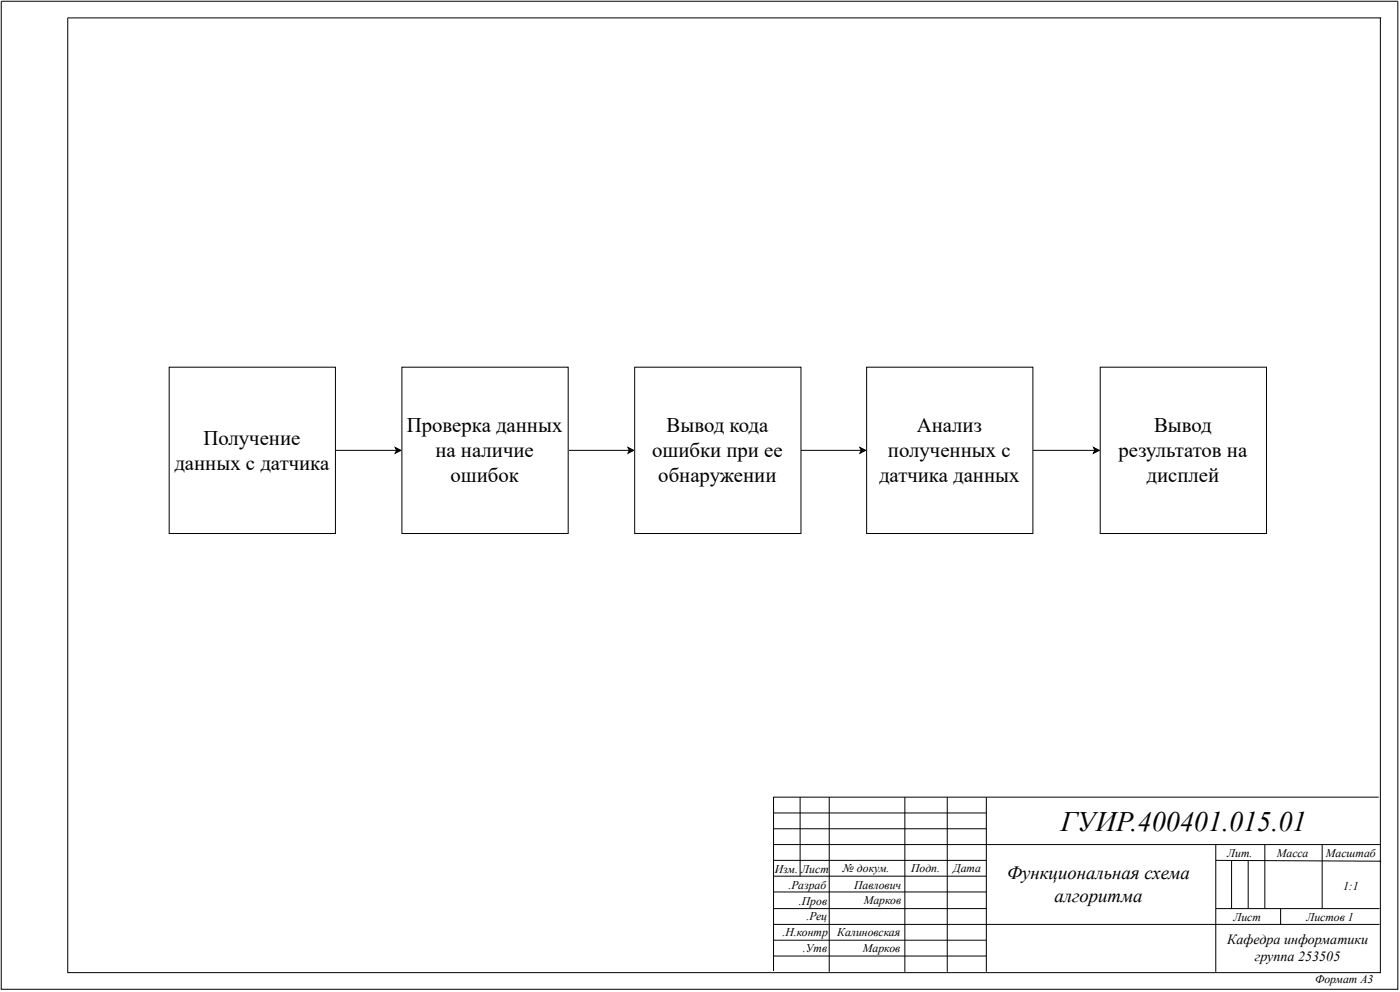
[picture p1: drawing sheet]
<svg xmlns="http://www.w3.org/2000/svg" width="427mm" height="302mm" viewBox="0 0 427 302" stroke-linecap="round" stroke-linejoin="round" font-family="sans-serif">
<g fill="none" stroke="#000" stroke-width=".3">
<path d="M.4 .4h425.8v301.1h-425.8zM420.9 5.4v291h-400.2v-291h400.5M102.3 137.3h18.6M120.5 136.4l1.8 .9-1.8 .8 .4-.8zM235.9 257.4h185M235.9 247.8h64.9M235.9 252.6h64.9M244 243v24M252.8 243v53.2M275.9 243v53.2M288.8 243v53.2M300.8 243v53.2"/>
<path d="M370.7 257.4v38.8M385.7 257.4v19.5M403.2 257.4v19.5M420.4 243h-184.5v52.9M235.9 276.9h64.9M235.9 262.2h64.9M235.9 267h64.9M235.9 271.9h64.9M370.7 262.2l50.5 .3M370.7 276.9h50M375.5 262.2v14.7M380.6 262.2v14.7"/>
<path d="M390.5 276.9v4.8M235.9 281.7h184.8M235.9 286.6h64.9M235.9 291.4h64.9"/>
</g>
<path d="M120.5 136.4l1.8 .9-1.8 .8 .4-.8z" fill="#000"/>
<path d="M51.6 111.9h50.7v50.7h-50.7z" fill="#fff"/>
<path d="M51.6 111.9h50.7v50.7h-50.7zM173.3 137.3h18.6M191.5 136.4l1.7 .9-1.7 .8 .4-.8z" fill="none" stroke="#000" stroke-width=".3"/>
<path d="M191.5 136.4l1.7 .9-1.7 .8 .4-.8z" fill="#000"/>
<path d="M122.6 111.9h50.7v50.7h-50.7z" fill="#fff"/>
<path d="M122.6 111.9h50.7v50.7h-50.7zM244.2 137.3h18.4M262.2 136.4l1.8 .9-1.8 .8 .4-.8z" fill="none" stroke="#000" stroke-width=".3"/>
<path d="M262.2 136.4l1.8 .9-1.8 .8 .4-.8z" fill="#000"/>
<path d="M193.5 111.9h50.7v50.7h-50.7z" fill="#fff"/>
<path d="M193.5 111.9h50.7v50.7h-50.7zM314.9 137.3h19M333.4 136.4l1.8 .9-1.8 .8 .5-.8z" fill="none" stroke="#000" stroke-width=".3"/>
<path d="M333.4 136.4l1.8 .9-1.8 .8 .5-.8z" fill="#000"/>
<path d="M264.3 111.9h50.6v50.7h-50.6z" fill="#fff"/>
<path d="M264.3 111.9h50.6v50.7h-50.6z" fill="none" stroke="#000" stroke-width=".3"/>
<path d="M335.5 111.9h50.7v50.7h-50.7z" fill="#fff"/>
<path d="M335.5 111.9h50.7v50.7h-50.7z" fill="none" stroke="#000" stroke-width=".3"/>
<text font-size="8.6" x="323.5" y="253.2">ГУИР.400401.015.01</text>
<g font-size="6.3">
<text x="124" y="131.8">Проверка данных</text>
<text x="203.3" y="131.8">Вывод кода</text>
<text x="279.5" y="131.8">Анализ</text>
<text x="351.9" y="131.8">Вывод</text>
<text x="62" y="135.6">Получение</text>
<text x="53.2" y="143.2">данных с датчика</text>
<text x="132.8" y="139.4">на наличие</text>
<text x="198.8" y="139.4">ошибки при ее</text>
<text x="270.8" y="139.4">полученных с</text>
<text x="341.1" y="139.4">результатов на</text>
<text x="137.3" y="147">ошибок</text>
<text x="200.7" y="147">обнаружении</text>
<text x="268.1" y="147">датчика данных</text>
<text x="349.6" y="147">дисплей</text>
</g>
<g font-size="5.7">
<text x="307.1" y="267.9">Функциональная схема</text>
<text x="321.6" y="275">алгоритма</text>
</g>
<g font-size="4.3">
<text x="374.2" y="287.7">Кафедра информатики</text>
<text x="382.7" y="293">группа 253505</text>
</g>
<g font-size="3.6">
<text x="374.2" y="261.1">Лит.</text>
<text x="389.4" y="261.1">Масса</text>
<text x="404.3" y="261.1">Масштаб</text>
<text x="236.3" y="266.2">Изм.</text>
<text x="244.3" y="266.2">Лист</text>
<text x="257" y="265.9">№ докум.</text>
<text x="277.8" y="265.9">Подп.</text>
<text x="290.7" y="265.9">Дата</text>
<text x="240.5" y="271">.Разраб</text>
<text x="243.6" y="275.8">.Пров</text>
<text x="260.4" y="271">Павлович</text>
<text x="263.4" y="275.5">Марков</text>
<text x="409.5" y="271.2">1:1</text>
<text x="245.9" y="280.3">.Рец</text>
<text x="376.1" y="280.6">Лист</text>
<text x="398.4" y="280.6">Листов 1</text>
<text x="238.6" y="285.4">.Н.контр</text>
<text x="255.3" y="285.4">Калиновская</text>
<text x="244.8" y="290.2">.Утв</text>
<text x="263.1" y="290.2">Марков</text>
<text x="401" y="299.6">Формат А3</text>
</g>
</svg>
